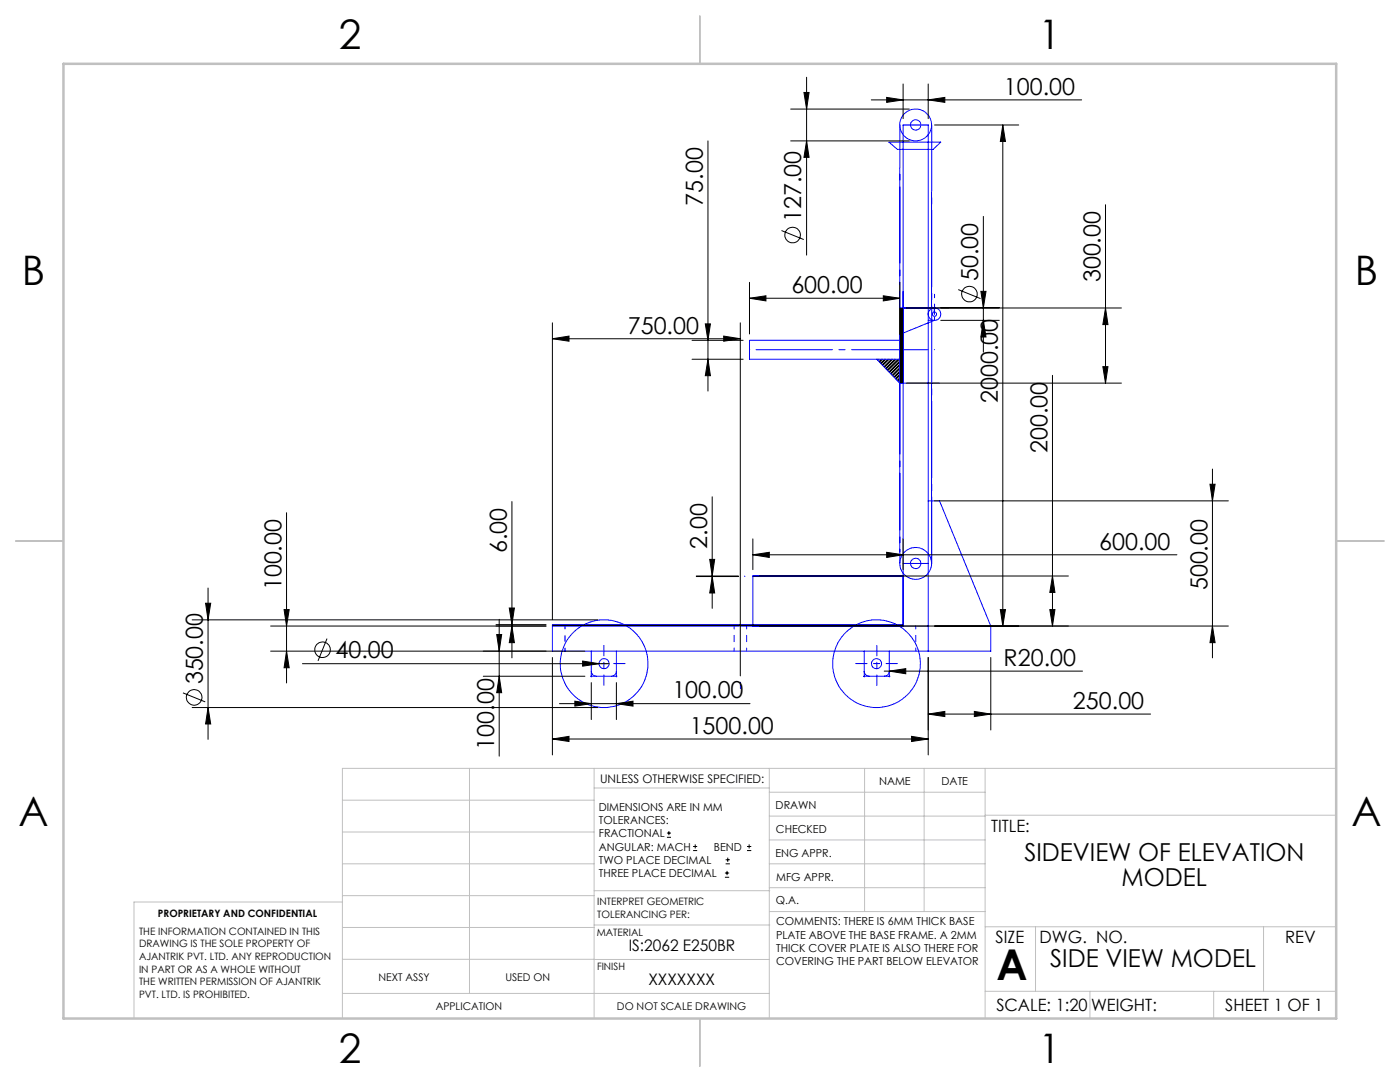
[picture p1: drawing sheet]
<svg xmlns="http://www.w3.org/2000/svg" width="279mm" height="216mm" viewBox="0 0 279 216" stroke-linecap="round" stroke-linejoin="round" font-family="sans-serif">
<g fill="none" stroke="#00f" stroke-width=".2">
<path d="M177.4 28.4h10.3l-1.5 1.4h-7.1zM179.6 33.5v23.2M185.9 38.2v23.3M179.6 58.2v52M175 71.7l4.6 4.7h7.9M179.6 67.9h-30v3.8h30M179.6 61.5h9.7M185.2 63.9h1.3l-6.3 2.6M185.9 76.4v36M186.5 61.5v1.2M185.2 99.9h2.3l10.2 25v5h-87.5v-5.3h70M148.6 114.9v.1"/>
<path d="M150.2 115h30M180.2 114.9h-30v10M180.2 112.4h5M110.2 124.9h75M117.9 134.9h1.1M118 129.9v4a1.02 1.02 0 0 0 1 1h4.2M118 134v1.1M123 129.9v4a1.02 1.02 0 0 1-1 1M123 134v1.1M172.5 129.9v4a1.02 1.02 0 0 0 1 1M172.5 134v1.1M176.5 134.9h1.1"/>
<path d="M177.5 129.9v4a1.02 1.02 0 0 1-1 1h-4.2M177.5 134v1.1M180.2 124.9v-100h5v105"/>
<circle cx="182.7" cy="24.9" r="3.2"/>
<circle cx="182.8" cy="24.9" r="1.02"/>
<circle cx="186.5" cy="62.7" r=".43"/>
<circle cx="186.5" cy="62.7" r="1.25"/>
<circle cx="182.7" cy="112.4" r="3.2"/>
<circle cx="182.8" cy="112.4" r="1.02"/>
<circle cx="120.6" cy="132.4" r="8.8"/>
<circle cx="120.6" cy="132.4" r="1"/>
<circle cx="174.9" cy="132.4" r="8.8"/>
<circle cx="174.9" cy="132.4" r="1"/>
</g>
<g fill="none" stroke="#000" stroke-width=".2">
<path d="M160.4 18.5h1.1l-.5 3.3zM161 15.4v35.5M173.9 19.9h42M177 19.4l3.2 .5-3.2 .5zM180.2 16.8v6.9M185.2 19.9l3.4-.5v1zM185.2 16.8v6.9M141.3 28.1v49.9M157.8 28.1h23.7M157.8 21.8h23.7M161 28.1l.5 3.3h-1.1zM186.5 24.9h16.8"/>
<path d="M200.1 24.9l.6 3.3h-1.1zM200.1 24.9v100M149.6 59.5l3.3-.5v1zM149.6 56.3v10.3M149.6 59.5h30M156 46l4.4 1.8M176.3 59l3.3 .5-3.3 .5zM179.6 56.3v10.3M191.2 57.8l4.5 1.8M195.8 58.1h1l-.5 3.3zM196.3 43.2v27.1M220.6 40.9v35.5"/>
<path d="M110.2 67.6l3.4-.5v1zM110.2 64.4v59.2M110.2 67.6h37.5M138.1 67.9h10.2M138.1 71.7h10.2M140.8 64.6h1l-.5 3.3zM141.3 71.7l.5 3.3h-1zM144.4 67.1l3.3 .5-3.3 .5zM147.7 64.4v70.5M175.2 71.7l-.1 .1M175.4 71.7l-.2 .2M175.9 71.7l-.5 .4"/>
<path d="M176.1 71.7l-.6 .5M176.6 71.7l-.8 .8M176.8 71.7l-.9 .9M177.2 71.7l-1.1 1.1M177.4 71.7l-1.2 1.2M177.9 71.7l-1.5 1.5M178.1 71.7l-1.6 1.6M178.6 71.7l-1.9 1.8M178.8 71.7l-2 1.9M179.2 71.7l-2.1 2.1M179.5 71.7l-2.3 2.3M179.6 72l-2.2 2.2"/>
<path d="M179.6 72.7l-1.9 1.8M179.6 73.4l-1.6 1.5M179.6 74l-1.2 1.2M179.6 74.7l-.9 .9M179.6 75.4l-.6 .5M179.6 76.1l-.2 .2M179.6 72.2l-2.1 2.1M179.6 72.9l-1.8 1.7M179.6 73.6l-1.4 1.4M179.6 74.3l-1.1 1.1M179.6 74.9l-.8 .8M179.6 75.6l-.4 .4"/>
<path d="M179.6 76.3l-.1 .1M180.8 76.4h43M180.8 61.5h43M187.7 63.9h11.7M187.7 61.4h11.7M196.3 63.9l.5 3.3h-1zM210 74.9v50M220.1 73.2h1l-.5 3.2zM220.6 61.5l.5 3.3h-1zM142.1 99.1v22.3M186.5 99.9h58.6M241.5 96.6h1l-.5 3.3z"/>
<path d="M242 93.6v37.7M41.5 117.3v30.2M57.2 102.3v34M102.2 100.1v31.2M139 114.9h8.4M139 115h8.4M141.6 111.6h1l-.5 3.3zM142.1 115l.5 3.3h-1zM150.2 110.7l3.3-.5v1zM150.2 107.5v6.2M150.2 110.7h84.7M151.5 114.9h61.7"/>
<path d="M177 110.2l3.2 .5-3.2 .5zM180.2 107.5v6.2M210 114.9l.5 3.3h-1zM36.5 138.3l4.5 1.8M38.3 123.7h81M41 120.4h1.1l-.6 3.3zM54 124.9h55M54 129.9h62.7M56.7 121.6h1l-.5 3.3zM57.2 129.9l.5 3.3h-1zM60.4 132.4h61.2M65.3 127.4l-1.8 4.5"/>
<path d="M96.4 134.9h20.3M99 124.6h10M99.1 126.6h1l-.5 3.3zM99.6 134.9l.5 3.3h-1zM99.6 123.6v27.3M101.6 121.3h1.1l-.5 3.3zM102.2 124.9l.5 3.3h-1.1zM110.2 131.2v19.4M114.7 139.9l3.3 .5-3.3 .5zM116.3 131.9l3.3 .5-3.3 .5zM118 136.2v7.4M123 136.2v7.4"/>
<path d="M176.5 133.9h39.5M177.5 133.9l3.3-.5v1zM185.2 131.2v19.4M197.7 131.2v14.5M199.6 121.6h1.1l-.6 3.3zM209.5 121.6h1l-.5 3.3zM242 124.9l.5 3.3h-1zM245.1 124.9h-93.6M38.3 141.2h81M41.5 141.2l.6 3.3h-1.1zM110.2 147.5l3.4-.6v1.1zM110.2 147.5h75"/>
<path d="M111.7 140.4h38M123 140.4l3.3-.5v1zM181.9 146.9l3.3 .6-3.3 .5zM185.2 142.5l3.4-.5v1zM185.2 142.5h44.4M194.5 142l3.2 .5-3.2 .5zM133.1 167.1h.8M133.1 166.2h.8M133.5 165.8v.9M138.3 169.7h.8M138.3 168.9h.8M138.7 168.5v.8"/>
<path d="M144.7 175h.8M144.7 174.2h.8M144.8 172.4h.9M144.8 171.6h.9M145.1 173.8v.8M145.2 171.1v.9M149.1 169.7h.8M149.1 168.9h.8M149.5 168.5v.8"/>
<circle cx="158.2" cy="46.9" r="1.55"/>
<circle cx="193.5" cy="58.7" r="1.56"/>
<circle cx="38.7" cy="139.1" r="1.56"/>
<circle cx="64.4" cy="129.7" r="1.56"/>
</g>
<path d="M147.8 136.1v1.3" fill="none" stroke="#00f" stroke-width=".2" stroke-dasharray="15.2 1.3 1.3 1.3"/>
<path d="M112.8 124.9v5M146.5 124.9v5M149 124.9v5M182.8 124.9v5" fill="none" stroke="#00f" stroke-width=".2" stroke-dasharray="15.2 1.3 1.3 1.3" stroke-dashoffset="14.6"/>
<path d="M116.4 132.4h8.3M179.1 132.4h-8.3" fill="none" stroke="#00f" stroke-width=".2" stroke-dasharray="15.2 1.3 1.3 1.3" stroke-dashoffset="13"/>
<path d="M120.5 128.8v8M175 128.8v8" fill="none" stroke="#00f" stroke-width=".2" stroke-dasharray="15.2 1.3 1.3 1.3" stroke-dashoffset="13.2"/>
<path d="M179.6 24.9v78.1" fill="none" stroke="#00f" stroke-width=".2" stroke-dasharray="15.2 1.3 1.3 1.3" stroke-dashoffset="6.7"/>
<path d="M149.6 69.8h36.9" fill="none" stroke="#00f" stroke-width=".2" stroke-dasharray="15.2 1.3 1.3 1.3" stroke-dashoffset="-1.3"/>
<path d="M179.6 103v9.4" fill="none" stroke="#00f" stroke-width=".2" stroke-dasharray="15.2 1.3 1.3 1.3" stroke-dashoffset="12.4"/>
<path d="M185.9 112.4v-87.5" fill="none" stroke="#00f" stroke-width=".2" stroke-dasharray="15.2 1.3 1.3 1.3" stroke-dashoffset="2"/>
<path d="M186.5 63.9v-5.2" fill="none" stroke="#00f" stroke-width=".2" stroke-dasharray="15.2 1.3 1.3 1.3" stroke-dashoffset="14.5"/>
<path d="M179.6 61.5v14.9h.6v-14.9zM110.2 124.6v.3h40v-.3zM150.2 124.6v.3h30v-.3zM150.2 114.9v.1h30v-.1z" fill-rule="evenodd" fill="#000"/>
<g fill="none" stroke="#c0c0c0" stroke-width=".2">
<path d="M68.3 159.7h50.3M93.7 153.3v44.9M118.6 153.3v49.9M118.6 157.2h34.9M153.5 153.3v49.9M153.5 158.1h43.1M172.5 153.3v28.6M184.4 153.3v28.6M196.6 153.3v49.9M266.7 153.3h-198.4v49.9M68.3 178.7h50.3M68.3 172.4h50.3"/>
<path d="M68.3 166h50.3M68.3 180h-41.6v23.2M118.6 177.7h35M153.5 167.6h43.1M153.5 162.8h43.1M153.5 172.4h43.1M153.5 177.1h43.1M196.6 162.7h70.1M68.3 198.2h85.2M68.3 191.4l85.2 .1M68.3 185.1h50.3M118.6 184.6h35"/>
<path d="M153.6 181.9h43M196.6 197.8h70.1M196.6 184.9h70.1M206.7 184.9v12.9M217.5 197.8v5.4M242.2 197.8v5.4M252.2 184.9v12.9"/>
</g>
<path d="M139.7 3.2v9.5M3.1 107.9h9.6M266.7 107.9h9.5M139.7 203.2v9.6" fill="none" stroke="#c0c0c0" stroke-width=".25"/>
<path d="M12.7 12.7h254v190.5h-254z" fill="none" stroke="#c0c0c0" stroke-width=".5"/>
<g fill="#000">
<path d="M116.3 131.9l3.3 .5-3.3 .5z"/>
<path d="M185.2 19.9l3.4-.5v1zM177 19.4l3.2 .5-3.2 .5z"/>
<path d="M200.1 24.9l.6 3.3h-1.1zM199.6 121.6h1.1l-.6 3.3zM99.1 126.6h1l-.5 3.3zM99.6 134.9l.5 3.3h-1zM241.5 96.6h1l-.5 3.3zM242 124.9l.5 3.3h-1zM141.6 111.6h1l-.5 3.3zM142.1 115l.5 3.3h-1z"/>
<path d="M176.3 59l3.3 .5-3.3 .5zM149.6 59.5l3.3-.5v1z"/>
<path d="M110.2 67.6l3.4-.5v1zM144.4 67.1l3.3 .5-3.3 .5z"/>
<path d="M56.7 121.6h1l-.5 3.3zM57.2 129.9l.5 3.3h-1z"/>
<path d="M102.2 124.9l.5 3.3h-1.1zM101.6 121.3h1.1l-.5 3.3z"/>
<path d="M209.5 121.6h1l-.5 3.3zM210 114.9l.5 3.3h-1zM41.5 141.2l.6 3.3h-1.1zM41 120.4h1.1l-.6 3.3zM161 28.1l.5 3.3h-1.1zM160.4 18.5h1.1l-.5 3.3zM140.8 64.6h1l-.5 3.3zM141.3 71.7l.5 3.3h-1zM220.1 73.2h1l-.5 3.2zM220.6 61.5l.5 3.3h-1zM196.3 63.9l.5 3.3h-1zM195.8 58.1h1l-.5 3.3z"/>
<path d="M110.2 147.5l3.4-.6v1.1zM181.9 146.9l3.3 .6-3.3 .5zM150.2 110.7l3.3-.5v1zM177 110.2l3.2 .5-3.2 .5zM114.7 139.9l3.3 .5-3.3 .5zM123 140.4l3.3-.5v1zM177.5 133.9l3.3 .5v-1z"/>
<path d="M185.2 142.5l3.4-.5v1zM194.5 142l3.2 .5-3.2 .5z"/>
</g>
<text font-size="8.5" x="198.9" y="195.5">A</text>
<g font-size="8.1">
<text x="67.6" y="9.7">2</text>
<text x="207.3" y="9.7">1</text>
<text x="4.4" y="57">B</text>
<text x="270.4" y="57">B</text>
<text x="3.7" y="164.9">A</text>
<text x="269.7" y="164.9">A</text>
<text x="67.6" y="212.2">2</text>
<text x="207.3" y="212.2">1</text>
</g>
<g font-size="4.9">
<text x="204.4" y="171.8">SIDEVIEW OF ELEVATION</text>
<text x="223.8" y="176.7">MODEL</text>
<text x="209.6" y="193">SIDE VIEW MODEL</text>
</g>
<g font-size="4.7">
<text x="200.4" y="18.9">100.00</text>
<text x="140.3" y="41" transform="rotate(-90 140.3 41)">75.00</text>
<text x="159.9" y="44.3" transform="rotate(-90 159.9 44.3)">127.00</text>
<text x="157.9" y="58.5">600.00</text>
<text x="195.2" y="56.1" transform="rotate(-90 195.2 56.1)">50.00</text>
<text x="219.6" y="56.4" transform="rotate(-90 219.6 56.4)">300.00</text>
<text x="125.3" y="66.5">750.00</text>
<text x="199.1" y="80.5" transform="rotate(-90 199.1 80.5)">2000.00</text>
<text x="209" y="90.4" transform="rotate(-90 209 90.4)">200.00</text>
<text x="101.2" y="110.4" transform="rotate(-90 101.2 110.4)">6.00</text>
<text x="141.1" y="109.5" transform="rotate(-90 141.1 109.5)">2.00</text>
<text x="219.4" y="109.7">600.00</text>
<text x="56.2" y="117.8" transform="rotate(-90 56.2 117.8)">100.00</text>
<text x="241" y="117.8" transform="rotate(-90 241 117.8)">500.00</text>
<text x="67" y="131.3">40.00</text>
<text x="40.5" y="136.6" transform="rotate(-90 40.5 136.6)">350.00</text>
<text x="200.3" y="132.9">R20.00</text>
<text x="134.2" y="139.4">100.00</text>
<text x="214.1" y="141.4">250.00</text>
<text x="98.6" y="149.6" transform="rotate(-90 98.6 149.6)">100.00</text>
<text x="137.6" y="146.4">1500.00</text>
</g>
<g font-size="3.4">
<text x="197.8" y="166">TITLE:</text>
<text x="198.7" y="188.1">SIZE</text>
<text x="207.5" y="188.1">DWG. NO.</text>
<text x="256.5" y="188.2">REV</text>
<text x="198.8" y="201.7">SCALE: 1:20</text>
<text x="217.7" y="201.8">WEIGHT:</text>
<text x="244.5" y="201.7">SHEET 1 OF 1</text>
</g>
<g font-size="3.2">
<text x="125.5" y="189.8">IS:2062 E250BR</text>
<text x="129.4" y="196.6">XXXXXXX</text>
</g>
<text font-size="2.4" x="119.8" y="156.2">UNLESS OTHERWISE SPECIFIED:</text>
<g font-size="2.2">
<text x="119.5" y="161.8">DIMENSIONS ARE IN MM</text>
<text x="154.8" y="161.4">DRAWN</text>
<text x="175.4" y="156.6">NAME</text>
<text x="187.9" y="156.7">DATE</text>
<text x="119.5" y="164.4">TOLERANCES:</text>
<text x="119.5" y="167.1">FRACTIONAL</text>
<text x="154.9" y="166.3">CHECKED</text>
<text x="119.5" y="169.7">ANGULAR: MACH</text>
<text x="119.5" y="172.4">TWO PLACE DECIMAL</text>
<text x="142.5" y="169.7">BEND</text>
<text x="154.8" y="170.9">ENG APPR.</text>
<text x="119.5" y="175">THREE PLACE DECIMAL</text>
<text x="154.9" y="175.7">MFG APPR.</text>
<text x="154.9" y="180.4">Q.A.</text>
<text x="154.9" y="184.6">COMMENTS: THERE IS 6MM THICK BASE</text>
<text x="154.9" y="187.3">PLATE ABOVE THE BASE FRAME. A 2MM</text>
<text x="154.9" y="189.9">THICK COVER PLATE IS ALSO THERE FOR</text>
<text x="154.9" y="192.6">COVERING THE PART BELOW ELEVATOR</text>
</g>
<g font-size="2.1">
<text x="75.5" y="195.7">NEXT ASSY</text>
<text x="100.9" y="195.7">USED ON</text>
<text x="86.9" y="201.5">APPLICATION</text>
<text x="123.1" y="201.6">DO NOT SCALE DRAWING</text>
</g>
<g font-size="2">
<text x="31.5" y="182.9">PROPRIETARY AND CONFIDENTIAL</text>
<text x="119.2" y="180.6">INTERPRET GEOMETRIC</text>
<text x="119.2" y="183.1">TOLERANCING PER:</text>
<text x="27.8" y="186.5">THE INFORMATION CONTAINED IN THIS</text>
<text x="27.8" y="189">DRAWING IS THE SOLE PROPERTY OF</text>
<text x="27.8" y="191.6">AJANTRIK PVT. LTD. ANY REPRODUCTION</text>
<text x="119.1" y="186.7">MATERIAL</text>
<text x="27.8" y="194.1">IN PART OR AS A WHOLE WITHOUT</text>
<text x="27.8" y="196.6">THE WRITTEN PERMISSION OF AJANTRIK</text>
<text x="119.1" y="193.5">FINISH</text>
<text x="27.8" y="199.1">PVT. LTD. IS PROHIBITED.</text>
</g>
</svg>
